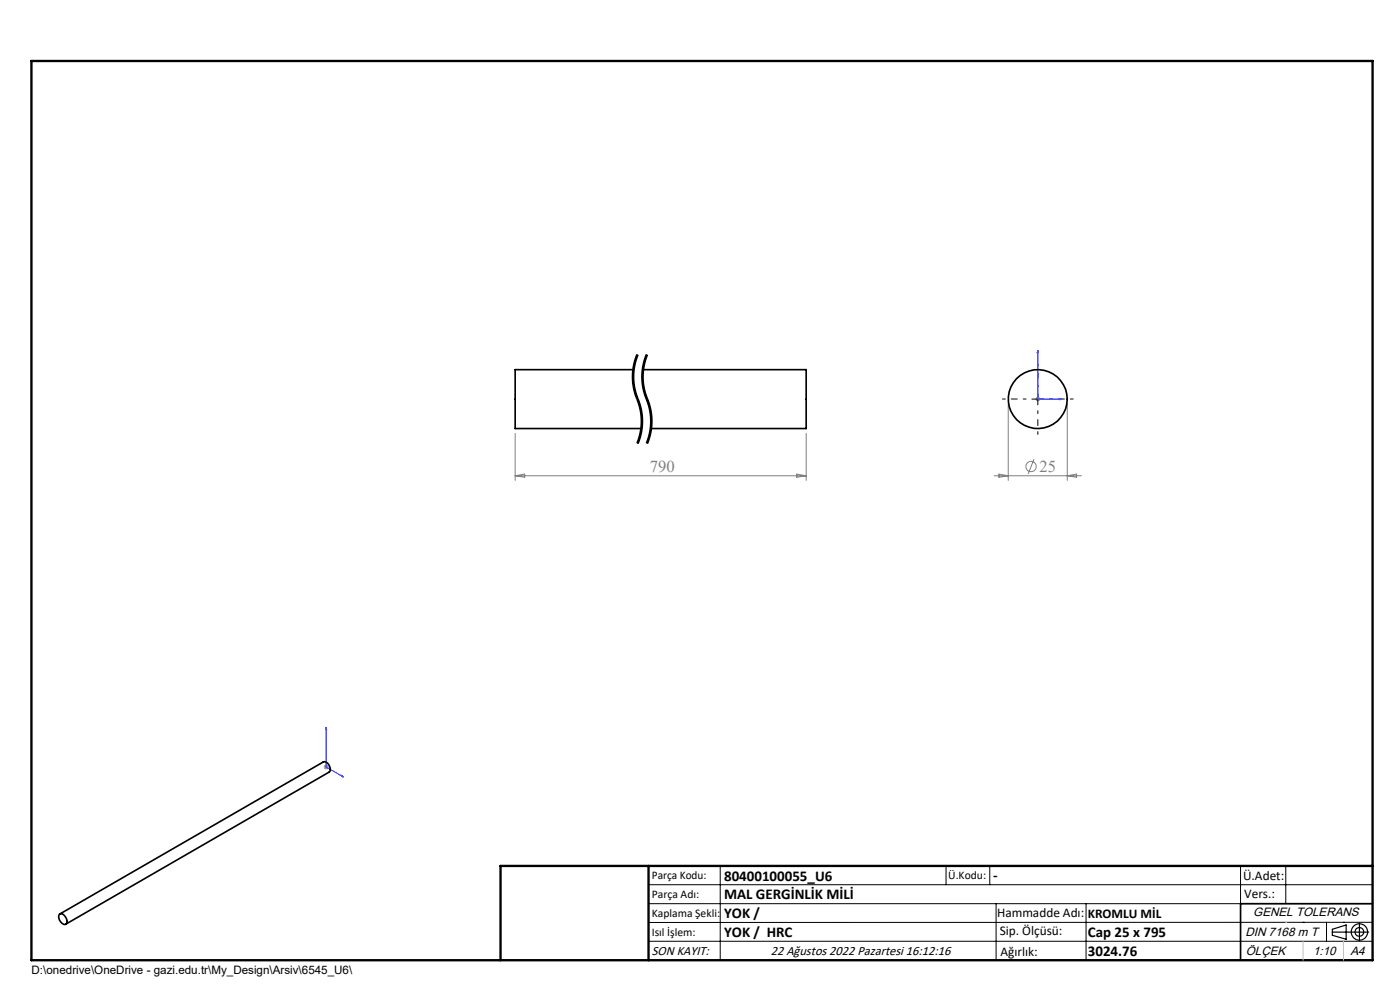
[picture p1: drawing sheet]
<svg xmlns="http://www.w3.org/2000/svg" width="297mm" height="210mm" viewBox="0 0 297 210" stroke-linecap="round" stroke-linejoin="round" font-family="sans-serif">
<g fill="none" stroke="#808080" stroke-width=".21">
<path d="M109.3 91.9v10M171 91.9v10M213.9 85.6v16.3M219.4 97.4l-1.3 3.1M219.6 84.7h1.1M219.8 84.3l.7 .7M220.2 84.2v1M220.5 84.3l-.7 .7M226.4 85.6v16.3M109.3 100.9h61.7M109.3 100.9l2-.3v.6zM169 100.6l2 .3-2 .3z"/>
<path d="M210.9 100.9h18.5M211.9 100.6l2 .3-2 .3zM226.4 100.9l2-.3v.6zM68.7 162.7h1M68.8 162.3l.7 .8M69.2 162.2v1M69.5 162.3l-.7 .8"/>
<circle cx="218.7" cy="99" r="1.09"/>
</g>
<path d="M135.2 75.2a12.3 12.3 0 0 0 0 9.4M137.2 75.2a12.3 12.3 0 0 0 0 9.4M135.2 84.6a12.3 12.3 0 0 1 0 9.5M137.2 84.6a12.3 12.3 0 0 1 0 9.5" fill="none" stroke="#000" stroke-width=".21" stroke-dasharray="6.3 1.3 1.3 1.3" stroke-dashoffset="3.4" stroke-linecap="butt"/>
<g fill="none" stroke="#000" stroke-width=".21">
<path d="M134.1 79.2a15.2 15.2 0 0 0 1.5 6.9l.2 1M134.3 77.6l-.2 1.6M134.5 78.7v1.5l.2 2M134.6 76.6l-.3 1M134.7 77.7l-.2 1M134.8 77.2l-.1 .5M135.1 76.2l-.3 1M135.1 75.2l-.5 1.4M135.2 75.2a12.7 12.7 0 0 0 .4 10.4 12.3 12.3 0 0 1-.4 8.5M135.4 75.3l-.3 .9M136.1 79.2a15.2 15.2 0 0 0 1.5 6.9l.2 1M136.3 77.6l-.2 1.6"/>
<path d="M136.5 78.7v2.5l.4 2M136.6 76.6l-.3 1M136.8 77.2l-.3 1.5M136.9 76.7l-.1 .5M137.1 75.2l-.5 1.4M137.2 75.2a12.7 12.7 0 0 0 .4 10.4 12.3 12.3 0 0 1-.4 8.5M137.4 75.3l-.5 1.4M134.7 82.2l.4 1.4M135.1 83.6l.2 .7M135.3 93.5l-.2 .5M135.3 84.3l.1 .3zM135.4 84.6l.6 1.9 .3 1.6"/>
<path d="M135.6 92.6l-.3 .9M135.8 87.1l.2 2.5M136 89.6l-.4 3M136.3 88.1l-.1 3.1-.8 2.9M136.9 83.1l.9 2.4M137.3 93.5l-.2 .5M137.6 92.6l-.3 .9M137.8 93.2l-.4 .9M137.8 85.5l.5 2.6M137.8 87.1l.2 2.5M138 89.6l-.4 3M138.3 88.1v2.5l-.5 2.6"/>
<path d="M218.9 84.7h2.5M220.2 83.4v2.5M137.6 187.7h153.6M137.6 191.7h153.6M137.6 199.7h153.6M152.8 183.7v20M200.7 183.7v4M210 183.7v4M211.3 191.7v12M230.4 191.7v12M263.2 183.7v20M272.8 183.7v8"/>
<path d="M276.4 195.6h.1M281.4 195.6v4.1M285 195.6h.1M291.2 195.6l-153.6 .1"/>
</g>
<g fill="none" stroke="#000" stroke-width=".25">
<path d="M282.6 197.7h7.8M282.6 197.1l3-.9v3l-3-.8zM288.4 195.8v3.8M106.2 203.7h185"/>
<circle cx="288.4" cy="197.7" r="1.74"/>
<circle cx="288.4" cy="197.7" r=".93"/>
</g>
<path d="M220.2 74.3v10.4h5.1M220.2 74.3l.1 .5h-.3zM224.8 84.5l.5 .2-.5 .1zM69.2 154.3v8.4l3.6 2.1M69.2 154.3l.1 .4-.2-.1zM72.5 164.5l.3 .3-.3-.1z" fill="none" stroke="#00f" stroke-width=".21"/>
<path d="M217.7 84.6h-5M220.2 82.1v-5M220.2 87.1v5M222.7 84.6h5" fill="none" stroke="#000" stroke-width=".21" stroke-dasharray="15.2 1.3 1.3 1.3" stroke-dashoffset="14.6"/>
<path d="M291.2 191.7h-28v12" fill="none" stroke="#000" stroke-width=".35"/>
<path d="M6.7 12.9h284.5v190.8h-284.5zM137.6 183.7v20M291.2 183.7h-185v20" fill="none" stroke="#000" stroke-width=".5"/>
<path d="M276.4 199.7v4M285 199.7v4" fill="none" stroke="#c0c0c0" stroke-width=".21"/>
<path d="M272.8 195.6h.1" fill="none" stroke="#c0c0c0" stroke-width=".25"/>
<path d="M224.8 84.5l.5 .2-.5 .1zM220.2 74.3l.1 .5h-.3zM72.5 164.5l.3 .3-.3-.1zM69.2 154.3l.1 .4-.2-.1z" fill="#00f"/>
<g fill="none" stroke="#000" stroke-width=".35">
<path d="M134.4 78.4h-25.1v12.5h26.8M136.4 78.4h34.6v12.5h-32.9M12.6 193.9a1.13 1.13 0 0 1 1.5 1 .71 .71 0 0 1-.1 1.1 .71 .71 0 0 1-1.1-.4 1.53 1.53 0 0 1-.3-1.7zM12.7 193.9l55.9-32.3a1.42 1.42 0 0 1 1.2 2.2l-55.8 32.2"/>
<circle cx="220.2" cy="84.7" r="6.2"/>
</g>
<g font-size="3.5" fill="#808080">
<text x="137.9" y="100.1">790</text>
<text x="220.5" y="100.1">25</text>
</g>
<g font-size="3.2">
<text x="153.6" y="186.8">80400100055_U6</text>
<text x="153.6" y="190.8">MAL GERGİNLİK MİLİ</text>
<text x="210.7" y="186.6">-</text>
<text x="153.6" y="194.8">YOK /</text>
<text x="153.6" y="198.8">YOK / HRC</text>
<text x="230.8" y="198.7">Cap 25 x 795</text>
<text x="230.8" y="202.8">3024.76</text>
</g>
<g font-size="2.8">
<text x="263.7" y="186.7">Ü.Adet:</text>
<text x="263.9" y="190.5">Vers.:</text>
<text x="211.5" y="194.5">Hammadde Adı:</text>
<text x="230.8" y="194.7">KROMLU MİL</text>
<text x="138.3" y="202.6">SON KAYIT:</text>
<text x="163.5" y="202.6">22 Ağustos 2022 Pazartesi 16:12:16</text>
<text x="212.1" y="198.4">Sip. Ölçüsü:</text>
<text x="212.2" y="202.7">Ağırlık:</text>
</g>
<g font-size="2.6">
<text x="265.9" y="194.4">GENEL TOLERANS</text>
<text x="264.2" y="198.5">DIN 7168 m T</text>
<text x="264.3" y="202.6">ÖLÇEK</text>
<text x="278.5" y="202.6">1:10</text>
<text x="286.5" y="202.6">A4</text>
</g>
<g font-size="2.5">
<text x="138.3" y="186.4">Parça Kodu:</text>
<text x="138.3" y="190.5">Parça Adı:</text>
<text x="201.2" y="186.5">Ü.Kodu:</text>
<text x="138.3" y="194.5">Kaplama Şekli:</text>
<text x="138.3" y="198.6">Isıl İşlem:</text>
<text x="6.7" y="206.7">D:\onedrive\OneDrive - gazi.edu.tr\My_Design\Arsiv\6545_U6\</text>
</g>
</svg>
